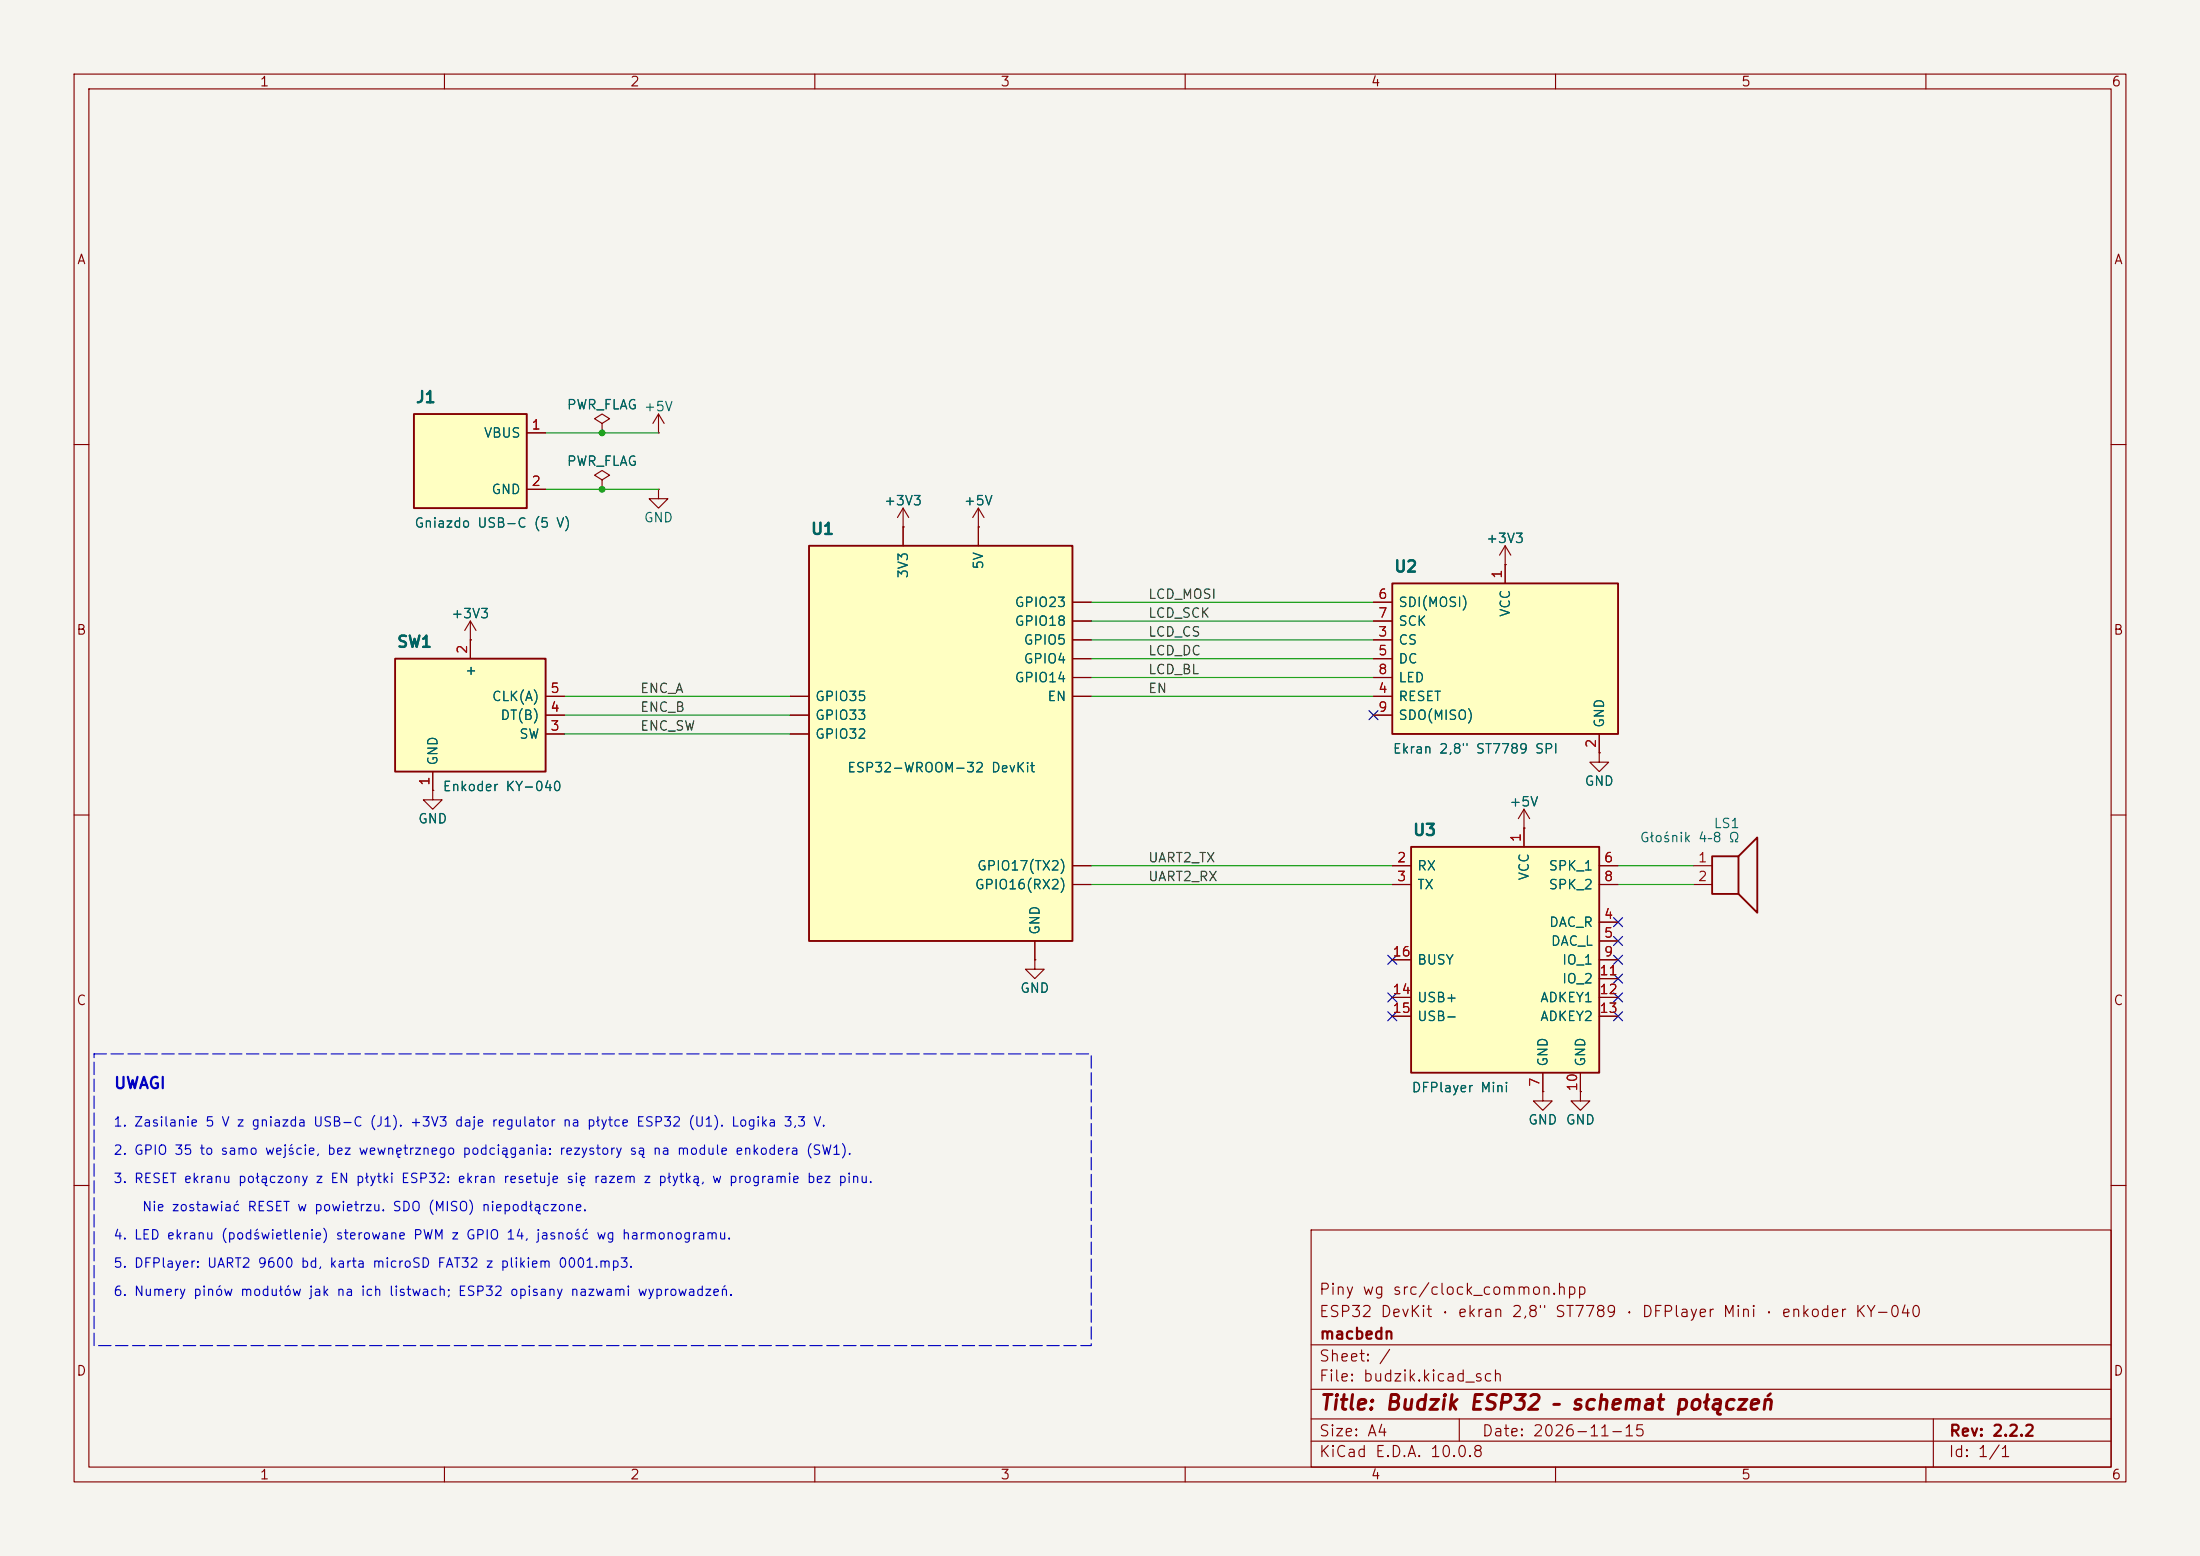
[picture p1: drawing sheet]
(kicad_sch
 (version 20250114)
 (generator "eeschema")
 (generator_version "9.0")
 (paper "A4")
 (title_block
  (title "Budzik ESP32 – schemat połączeń")
  (date "2026-11-15")
  (rev "2.2.2")
  (company "macbedn")
  (comment 1 "ESP32 DevKit · ekran 2,8\" ST7789 · DFPlayer Mini · enkoder KY-040")
  (comment 2 "Piny wg src/clock_common.hpp"))
 (lib_symbols
  (symbol "Device:Speaker"
   (pin_names
    (offset 0) (hide yes)) (exclude_from_sim no) (in_bom yes) (on_board yes)
   (in_pos_files yes)
   (duplicate_pin_numbers_are_jumpers no)
   (property "Reference" "LS" (at 1.27 5.715 0) (show_name no) (do_not_autoplace no) (effects (font (size 1.27 1.27)) (justify right)))
   (property "Value" "Speaker" (at 1.27 3.81 0) (show_name no) (do_not_autoplace no) (effects (font (size 1.27 1.27)) (justify right)))
   (property "Footprint" "" (at 0 -5.08 0) (show_name no) (do_not_autoplace no) (hide yes) (effects (font (size 1.27 1.27))))
   (property "Datasheet" "" (at -0.254 -1.27 0) (show_name no) (do_not_autoplace no) (hide yes) (effects (font (size 1.27 1.27))))
   (property "Description" "Speaker" (at 0 0 0) (show_name no) (do_not_autoplace no) (hide yes) (effects (font (size 1.27 1.27))))
   (symbol "Speaker_0_0"
    (rectangle (start -2.54 1.27) (end 1.016 -3.81) (stroke (width 0.254) (type default)) (fill (type none)))
    (polyline (pts (xy 1.016 1.27) (xy 3.556 3.81) (xy 3.556 -6.35) (xy 1.016 -3.81)) (stroke (width 0.254) (type default)) (fill (type none))))
   (symbol "Speaker_1_1"
    (pin input line (at -5.08 0 0) (length 2.54) (name "1" (effects (font (size 1.27 1.27)))) (number "1" (effects (font (size 1.27 1.27)))))
    (pin input line (at -5.08 -2.54 0) (length 2.54) (name "2" (effects (font (size 1.27 1.27)))) (number "2" (effects (font (size 1.27 1.27))))))
   (embedded_fonts no))
  (symbol "budzik:DFPlayer_Mini"
   (pin_names
    (offset 0.762)) (exclude_from_sim no) (in_bom yes) (on_board yes)
   (property "Reference" "U" (at -12.7 11.43 0) (effects (font (size 1.524 1.524)
    (bold yes)) (justify left bottom)))
   (property "Value" "DFPlayer Mini (MP3, microSD)" (at -12.7 -21.59 0) (effects (font (size 1.27 1.27)) (justify left top)))
   (property "Footprint" "" (at 0 0 0) (hide yes) (effects (font (size 1.27 1.27))))
   (property "Datasheet" "" (at 0 0 0) (hide yes) (effects (font (size 1.27 1.27))))
   (property "Description" "Moduł odtwarzacza MP3 DFPlayer Mini ze wzmacniaczem 3 W" (at 0 0 0) (hide yes) (effects (font (size 1.27 1.27))))
   (symbol "DFPlayer_Mini_0_1"
    (rectangle (start -12.7 10.16) (end 12.7 -20.32) (stroke (width 0.254) (type default)) (fill (type background))))
   (symbol "DFPlayer_Mini_1_1"
    (pin power_in line (at 2.54 12.7 270) (length 2.54) (name "VCC" (effects (font (size 1.27 1.27)))) (number "1" (effects (font (size 1.27 1.27)))))
    (pin input line (at -15.24 7.62 0) (length 2.54) (name "RX" (effects (font (size 1.27 1.27)))) (number "2" (effects (font (size 1.27 1.27)))))
    (pin output line (at -15.24 5.08 0) (length 2.54) (name "TX" (effects (font (size 1.27 1.27)))) (number "3" (effects (font (size 1.27 1.27)))))
    (pin output line (at -15.24 -5.08 0) (length 2.54) (name "BUSY" (effects (font (size 1.27 1.27)))) (number "16" (effects (font (size 1.27 1.27)))))
    (pin bidirectional line (at -15.24 -10.16 0) (length 2.54) (name "USB+" (effects (font (size 1.27 1.27)))) (number "14" (effects (font (size 1.27 1.27)))))
    (pin bidirectional line (at -15.24 -12.7 0) (length 2.54) (name "USB-" (effects (font (size 1.27 1.27)))) (number "15" (effects (font (size 1.27 1.27)))))
    (pin output line (at 15.24 7.62 180) (length 2.54) (name "SPK_1" (effects (font (size 1.27 1.27)))) (number "6" (effects (font (size 1.27 1.27)))))
    (pin output line (at 15.24 5.08 180) (length 2.54) (name "SPK_2" (effects (font (size 1.27 1.27)))) (number "8" (effects (font (size 1.27 1.27)))))
    (pin output line (at 15.24 0 180) (length 2.54) (name "DAC_R" (effects (font (size 1.27 1.27)))) (number "4" (effects (font (size 1.27 1.27)))))
    (pin output line (at 15.24 -2.54 180) (length 2.54) (name "DAC_L" (effects (font (size 1.27 1.27)))) (number "5" (effects (font (size 1.27 1.27)))))
    (pin input line (at 15.24 -5.08 180) (length 2.54) (name "IO_1" (effects (font (size 1.27 1.27)))) (number "9" (effects (font (size 1.27 1.27)))))
    (pin input line (at 15.24 -7.62 180) (length 2.54) (name "IO_2" (effects (font (size 1.27 1.27)))) (number "11" (effects (font (size 1.27 1.27)))))
    (pin input line (at 15.24 -10.16 180) (length 2.54) (name "ADKEY1" (effects (font (size 1.27 1.27)))) (number "12" (effects (font (size 1.27 1.27)))))
    (pin input line (at 15.24 -12.7 180) (length 2.54) (name "ADKEY2" (effects (font (size 1.27 1.27)))) (number "13" (effects (font (size 1.27 1.27)))))
    (pin power_in line (at 5.08 -22.86 90) (length 2.54) (name "GND" (effects (font (size 1.27 1.27)))) (number "7" (effects (font (size 1.27 1.27)))))
    (pin power_in line (at 10.16 -22.86 90) (length 2.54) (name "GND" (effects (font (size 1.27 1.27)))) (number "10" (effects (font (size 1.27 1.27)))))))
  (symbol "budzik:ESP32_DevKit"
   (pin_numbers (hide yes))
   (pin_names
    (offset 0.762)) (exclude_from_sim no) (in_bom yes) (on_board yes)
   (property "Reference" "U" (at -17.78 24.13 0) (effects (font (size 1.524 1.524)
    (bold yes)) (justify left bottom)))
   (property "Value" "ESP32 DevKit (ESP32-WROOM-32)" (at -17.78 -31.75 0) (effects (font (size 1.27 1.27)) (justify left top)))
   (property "Footprint" "" (at 0 0 0) (hide yes) (effects (font (size 1.27 1.27))))
   (property "Datasheet" "" (at 0 0 0) (hide yes) (effects (font (size 1.27 1.27))))
   (property "Description" "Płytka ESP32 DevKit z ESP32-WROOM-32, flash 4 MB, USB CP2102" (at 0 0 0) (hide yes) (effects (font (size 1.27 1.27))))
   (symbol "ESP32_DevKit_0_1"
    (rectangle (start -17.78 22.86) (end 17.78 -30.48) (stroke (width 0.254) (type default)) (fill (type background))))
   (symbol "ESP32_DevKit_1_1"
    (pin power_out line (at -5.08 25.4 270) (length 2.54) (name "3V3" (effects (font (size 1.27 1.27)))) (number "3V3" (effects (font (size 1.27 1.27)))))
    (pin power_in line (at 5.08 25.4 270) (length 2.54) (name "5V" (effects (font (size 1.27 1.27)))) (number "5V" (effects (font (size 1.27 1.27)))))
    (pin power_in line (at 12.7 -33.02 90) (length 2.54) (name "GND" (effects (font (size 1.27 1.27)))) (number "GND" (effects (font (size 1.27 1.27)))))
    (pin bidirectional line (at 20.32 15.24 180) (length 2.54) (name "GPIO23" (effects (font (size 1.27 1.27)))) (number "IO23" (effects (font (size 1.27 1.27)))))
    (pin bidirectional line (at 20.32 12.7 180) (length 2.54) (name "GPIO18" (effects (font (size 1.27 1.27)))) (number "IO18" (effects (font (size 1.27 1.27)))))
    (pin bidirectional line (at 20.32 10.16 180) (length 2.54) (name "GPIO5" (effects (font (size 1.27 1.27)))) (number "IO5" (effects (font (size 1.27 1.27)))))
    (pin bidirectional line (at 20.32 7.62 180) (length 2.54) (name "GPIO4" (effects (font (size 1.27 1.27)))) (number "IO4" (effects (font (size 1.27 1.27)))))
    (pin bidirectional line (at 20.32 5.08 180) (length 2.54) (name "GPIO14" (effects (font (size 1.27 1.27)))) (number "IO14" (effects (font (size 1.27 1.27)))))
    (pin passive line (at 20.32 2.54 180) (length 2.54) (name "EN" (effects (font (size 1.27 1.27)))) (number "EN" (effects (font (size 1.27 1.27)))))
    (pin output line (at 20.32 -20.32 180) (length 2.54) (name "GPIO17(TX2)" (effects (font (size 1.27 1.27)))) (number "IO17" (effects (font (size 1.27 1.27)))))
    (pin input line (at 20.32 -22.86 180) (length 2.54) (name "GPIO16(RX2)" (effects (font (size 1.27 1.27)))) (number "IO16" (effects (font (size 1.27 1.27)))))
    (pin input line (at -20.32 2.54 0) (length 2.54) (name "GPIO35" (effects (font (size 1.27 1.27)))) (number "IO35" (effects (font (size 1.27 1.27)))))
    (pin bidirectional line (at -20.32 0 0) (length 2.54) (name "GPIO33" (effects (font (size 1.27 1.27)))) (number "IO33" (effects (font (size 1.27 1.27)))))
    (pin bidirectional line (at -20.32 -2.54 0) (length 2.54) (name "GPIO32" (effects (font (size 1.27 1.27)))) (number "IO32" (effects (font (size 1.27 1.27)))))))
  (symbol "budzik:Ekran_ST7789_2.8"
   (pin_names
    (offset 0.762)) (exclude_from_sim no) (in_bom yes) (on_board yes)
   (property "Reference" "U" (at -15.24 11.43 0) (effects (font (size 1.524 1.524)
    (bold yes)) (justify left bottom)))
   (property "Value" "Ekran 2,8\" ST7789 240×320 SPI" (at -15.24 -11.43 0) (effects (font (size 1.27 1.27)) (justify left top)))
   (property "Footprint" "" (at 0 0 0) (hide yes) (effects (font (size 1.27 1.27))))
   (property "Datasheet" "" (at 0 0 0) (hide yes) (effects (font (size 1.27 1.27))))
   (property "Description" "Moduł wyświetlacza TFT 2,8 cala, sterownik ST7789, SPI" (at 0 0 0) (hide yes) (effects (font (size 1.27 1.27))))
   (symbol "Ekran_ST7789_2.8_0_1"
    (rectangle (start -15.24 10.16) (end 15.24 -10.16) (stroke (width 0.254) (type default)) (fill (type background))))
   (symbol "Ekran_ST7789_2.8_1_1"
    (pin power_in line (at 0 12.7 270) (length 2.54) (name "VCC" (effects (font (size 1.27 1.27)))) (number "1" (effects (font (size 1.27 1.27)))))
    (pin power_in line (at 12.7 -12.7 90) (length 2.54) (name "GND" (effects (font (size 1.27 1.27)))) (number "2" (effects (font (size 1.27 1.27)))))
    (pin input line (at -17.78 7.62 0) (length 2.54) (name "SDI(MOSI)" (effects (font (size 1.27 1.27)))) (number "6" (effects (font (size 1.27 1.27)))))
    (pin input line (at -17.78 5.08 0) (length 2.54) (name "SCK" (effects (font (size 1.27 1.27)))) (number "7" (effects (font (size 1.27 1.27)))))
    (pin input line (at -17.78 2.54 0) (length 2.54) (name "CS" (effects (font (size 1.27 1.27)))) (number "3" (effects (font (size 1.27 1.27)))))
    (pin input line (at -17.78 0 0) (length 2.54) (name "DC" (effects (font (size 1.27 1.27)))) (number "5" (effects (font (size 1.27 1.27)))))
    (pin input line (at -17.78 -2.54 0) (length 2.54) (name "LED" (effects (font (size 1.27 1.27)))) (number "8" (effects (font (size 1.27 1.27)))))
    (pin input line (at -17.78 -5.08 0) (length 2.54) (name "RESET" (effects (font (size 1.27 1.27)))) (number "4" (effects (font (size 1.27 1.27)))))
    (pin output line (at -17.78 -7.62 0) (length 2.54) (name "SDO(MISO)" (effects (font (size 1.27 1.27)))) (number "9" (effects (font (size 1.27 1.27)))))))
  (symbol "budzik:Enkoder_KY-040"
   (pin_names
    (offset 0.762)) (exclude_from_sim no) (in_bom yes) (on_board yes)
   (property "Reference" "SW" (at -10.16 8.89 0) (effects (font (size 1.524 1.524)
    (bold yes)) (justify left bottom)))
   (property "Value" "Enkoder z przyciskiem (KY-040)" (at -10.16 -8.89 0) (effects (font (size 1.27 1.27)) (justify left top)))
   (property "Footprint" "" (at 0 0 0) (hide yes) (effects (font (size 1.27 1.27))))
   (property "Datasheet" "" (at 0 0 0) (hide yes) (effects (font (size 1.27 1.27))))
   (property "Description" "Moduł enkodera obrotowego z przyciskiem i rezystorami podciągającymi" (at 0 0 0) (hide yes) (effects (font (size 1.27 1.27))))
   (symbol "Enkoder_KY-040_0_1"
    (rectangle (start -10.16 7.62) (end 10.16 -7.62) (stroke (width 0.254) (type default)) (fill (type background))))
   (symbol "Enkoder_KY-040_1_1"
    (pin power_in line (at 0 10.16 270) (length 2.54) (name "+" (effects (font (size 1.27 1.27)))) (number "2" (effects (font (size 1.27 1.27)))))
    (pin power_in line (at -5.08 -10.16 90) (length 2.54) (name "GND" (effects (font (size 1.27 1.27)))) (number "1" (effects (font (size 1.27 1.27)))))
    (pin passive line (at 12.7 2.54 180) (length 2.54) (name "CLK(A)" (effects (font (size 1.27 1.27)))) (number "5" (effects (font (size 1.27 1.27)))))
    (pin passive line (at 12.7 0 180) (length 2.54) (name "DT(B)" (effects (font (size 1.27 1.27)))) (number "4" (effects (font (size 1.27 1.27)))))
    (pin passive line (at 12.7 -2.54 180) (length 2.54) (name "SW" (effects (font (size 1.27 1.27)))) (number "3" (effects (font (size 1.27 1.27)))))))
  (symbol "budzik:USB-C_zasilanie"
   (pin_names
    (offset 0.762)) (exclude_from_sim no) (in_bom yes) (on_board yes)
   (property "Reference" "J" (at -7.62 6.35 0) (effects (font (size 1.524 1.524)
    (bold yes)) (justify left bottom)))
   (property "Value" "Gniazdo USB-C (5 V)" (at -7.62 -8.89 0) (effects (font (size 1.27 1.27)) (justify left top)))
   (property "Footprint" "" (at 0 0 0) (hide yes) (effects (font (size 1.27 1.27))))
   (property "Datasheet" "" (at 0 0 0) (hide yes) (effects (font (size 1.27 1.27))))
   (property "Description" "Moduł gniazda USB-C, tylko zasilanie 5 V" (at 0 0 0) (hide yes) (effects (font (size 1.27 1.27))))
   (symbol "USB-C_zasilanie_0_1"
    (rectangle (start -7.62 5.08) (end 7.62 -7.62) (stroke (width 0.254) (type default)) (fill (type background))))
   (symbol "USB-C_zasilanie_1_1"
    (pin passive line (at 10.16 2.54 180) (length 2.54) (name "VBUS" (effects (font (size 1.27 1.27)))) (number "1" (effects (font (size 1.27 1.27)))))
    (pin passive line (at 10.16 -5.08 180) (length 2.54) (name "GND" (effects (font (size 1.27 1.27)))) (number "2" (effects (font (size 1.27 1.27)))))))
  (symbol "power:+3V3"
   (power global)
   (pin_numbers (hide yes))
   (pin_names
    (offset 0) (hide yes)) (exclude_from_sim no) (in_bom yes) (on_board yes)
   (in_pos_files yes)
   (duplicate_pin_numbers_are_jumpers no)
   (property "Reference" "#PWR" (at 0 -3.81 0) (show_name no) (do_not_autoplace no) (hide yes) (effects (font (size 1.27 1.27))))
   (property "Value" "+3V3" (at 0 3.556 0) (show_name no) (do_not_autoplace no) (effects (font (size 1.27 1.27))))
   (property "Footprint" "" (at 0 0 0) (show_name no) (do_not_autoplace no) (hide yes) (effects (font (size 1.27 1.27))))
   (property "Datasheet" "" (at 0 0 0) (show_name no) (do_not_autoplace no) (hide yes) (effects (font (size 1.27 1.27))))
   (property "Description" "Power symbol creates a global label with name \"+3V3\"" (at 0 0 0) (show_name no) (do_not_autoplace no) (hide yes) (effects (font (size 1.27 1.27))))
   (symbol "+3V3_0_1"
    (polyline (pts (xy -0.762 1.27) (xy 0 2.54)) (stroke (width 0) (type default)) (fill (type none)))
    (polyline (pts (xy 0 2.54) (xy 0.762 1.27)) (stroke (width 0) (type default)) (fill (type none)))
    (polyline (pts (xy 0 0) (xy 0 2.54)) (stroke (width 0) (type default)) (fill (type none))))
   (symbol "+3V3_1_1"
    (pin power_in line (at 0 0 90) (length 0) (name "" (effects (font (size 1.27 1.27)))) (number "1" (effects (font (size 1.27 1.27))))))
   (embedded_fonts no))
  (symbol "power:+5V"
   (power global)
   (pin_numbers (hide yes))
   (pin_names
    (offset 0) (hide yes)) (exclude_from_sim no) (in_bom yes) (on_board yes)
   (in_pos_files yes)
   (duplicate_pin_numbers_are_jumpers no)
   (property "Reference" "#PWR" (at 0 -3.81 0) (show_name no) (do_not_autoplace no) (hide yes) (effects (font (size 1.27 1.27))))
   (property "Value" "+5V" (at 0 3.556 0) (show_name no) (do_not_autoplace no) (effects (font (size 1.27 1.27))))
   (property "Footprint" "" (at 0 0 0) (show_name no) (do_not_autoplace no) (hide yes) (effects (font (size 1.27 1.27))))
   (property "Datasheet" "" (at 0 0 0) (show_name no) (do_not_autoplace no) (hide yes) (effects (font (size 1.27 1.27))))
   (property "Description" "Power symbol creates a global label with name \"+5V\"" (at 0 0 0) (show_name no) (do_not_autoplace no) (hide yes) (effects (font (size 1.27 1.27))))
   (symbol "+5V_0_1"
    (polyline (pts (xy -0.762 1.27) (xy 0 2.54)) (stroke (width 0) (type default)) (fill (type none)))
    (polyline (pts (xy 0 2.54) (xy 0.762 1.27)) (stroke (width 0) (type default)) (fill (type none)))
    (polyline (pts (xy 0 0) (xy 0 2.54)) (stroke (width 0) (type default)) (fill (type none))))
   (symbol "+5V_1_1"
    (pin power_in line (at 0 0 90) (length 0) (name "" (effects (font (size 1.27 1.27)))) (number "1" (effects (font (size 1.27 1.27))))))
   (embedded_fonts no))
  (symbol "power:GND"
   (power global)
   (pin_numbers (hide yes))
   (pin_names
    (offset 0) (hide yes)) (exclude_from_sim no) (in_bom yes) (on_board yes)
   (in_pos_files yes)
   (duplicate_pin_numbers_are_jumpers no)
   (property "Reference" "#PWR" (at 0 -6.35 0) (show_name no) (do_not_autoplace no) (hide yes) (effects (font (size 1.27 1.27))))
   (property "Value" "GND" (at 0 -3.81 0) (show_name no) (do_not_autoplace no) (effects (font (size 1.27 1.27))))
   (property "Footprint" "" (at 0 0 0) (show_name no) (do_not_autoplace no) (hide yes) (effects (font (size 1.27 1.27))))
   (property "Datasheet" "" (at 0 0 0) (show_name no) (do_not_autoplace no) (hide yes) (effects (font (size 1.27 1.27))))
   (property "Description" "Power symbol creates a global label with name \"GND\" , ground" (at 0 0 0) (show_name no) (do_not_autoplace no) (hide yes) (effects (font (size 1.27 1.27))))
   (symbol "GND_0_1"
    (polyline (pts (xy 0 0) (xy 0 -1.27) (xy 1.27 -1.27) (xy 0 -2.54) (xy -1.27 -1.27) (xy 0 -1.27)) (stroke (width 0) (type default)) (fill (type none))))
   (symbol "GND_1_1"
    (pin power_in line (at 0 0 270) (length 0) (name "" (effects (font (size 1.27 1.27)))) (number "1" (effects (font (size 1.27 1.27))))))
   (embedded_fonts no))
  (symbol "power:PWR_FLAG"
   (power global)
   (pin_numbers (hide yes))
   (pin_names
    (offset 0) (hide yes)) (exclude_from_sim no) (in_bom yes) (on_board yes)
   (in_pos_files yes)
   (duplicate_pin_numbers_are_jumpers no)
   (property "Reference" "#FLG" (at 0 1.905 0) (show_name no) (do_not_autoplace no) (hide yes) (effects (font (size 1.27 1.27))))
   (property "Value" "PWR_FLAG" (at 0 3.81 0) (show_name no) (do_not_autoplace no) (effects (font (size 1.27 1.27))))
   (property "Footprint" "" (at 0 0 0) (show_name no) (do_not_autoplace no) (hide yes) (effects (font (size 1.27 1.27))))
   (property "Datasheet" "" (at 0 0 0) (show_name no) (do_not_autoplace no) (hide yes) (effects (font (size 1.27 1.27))))
   (property "Description" "Special symbol for telling ERC where power comes from" (at 0 0 0) (show_name no) (do_not_autoplace no) (hide yes) (effects (font (size 1.27 1.27))))
   (symbol "PWR_FLAG_0_0"
    (pin power_out line (at 0 0 90) (length 0) (name "" (effects (font (size 1.27 1.27)))) (number "1" (effects (font (size 1.27 1.27))))))
   (symbol "PWR_FLAG_0_1"
    (polyline (pts (xy 0 0) (xy 0 1.27) (xy -1.016 1.905) (xy 0 2.54) (xy 1.016 1.905) (xy 0 1.27)) (stroke (width 0) (type default)) (fill (type none))))
   (embedded_fonts no)))
 (symbol
  (lib_id "budzik:ESP32_DevKit")
  (at 127 96.52 0)
  (unit 1)
  (exclude_from_sim no)
  (in_bom yes)
  (on_board yes)
  (dnp no)
  (property "Reference" "U1" (at 109.22 72.39 0) (effects (font (size 1.524 1.524)
    (bold yes)) (justify left bottom)))
  (property "Value" "ESP32-WROOM-32 DevKit" (at 114.3 102.87 0) (effects (font (size 1.27 1.27)) (justify left top)))
  (property "Footprint" "" (at 127 96.52 0) (hide yes) (effects (font (size 1.27 1.27))))
  (property "Datasheet" "" (at 127 96.52 0) (hide yes) (effects (font (size 1.27 1.27))))
  (pin "3V3")
  (pin "5V")
  (pin "GND")
  (pin "IO23")
  (pin "IO18")
  (pin "IO5")
  (pin "IO4")
  (pin "IO14")
  (pin "EN")
  (pin "IO17")
  (pin "IO16")
  (pin "IO35")
  (pin "IO33")
  (pin "IO32"))
 (symbol
  (lib_id "budzik:Ekran_ST7789_2.8")
  (at 203.2 88.9 0)
  (unit 1)
  (exclude_from_sim no)
  (in_bom yes)
  (on_board yes)
  (dnp no)
  (property "Reference" "U2" (at 187.96 77.47 0) (effects (font (size 1.524 1.524)
    (bold yes)) (justify left bottom)))
  (property "Value" "Ekran 2,8\" ST7789 SPI" (at 187.96 100.33 0) (effects (font (size 1.27 1.27)) (justify left top)))
  (property "Footprint" "" (at 203.2 88.9 0) (hide yes) (effects (font (size 1.27 1.27))))
  (property "Datasheet" "" (at 203.2 88.9 0) (hide yes) (effects (font (size 1.27 1.27))))
  (pin "1")
  (pin "2")
  (pin "6")
  (pin "7")
  (pin "3")
  (pin "5")
  (pin "8")
  (pin "4")
  (pin "9"))
 (symbol
  (lib_id "budzik:DFPlayer_Mini")
  (at 203.2 124.46 0)
  (unit 1)
  (exclude_from_sim no)
  (in_bom yes)
  (on_board yes)
  (dnp no)
  (property "Reference" "U3" (at 190.5 113.03 0) (effects (font (size 1.524 1.524)
    (bold yes)) (justify left bottom)))
  (property "Value" "DFPlayer Mini" (at 190.5 146.05 0) (effects (font (size 1.27 1.27)) (justify left top)))
  (property "Footprint" "" (at 203.2 124.46 0) (hide yes) (effects (font (size 1.27 1.27))))
  (property "Datasheet" "" (at 203.2 124.46 0) (hide yes) (effects (font (size 1.27 1.27))))
  (pin "1")
  (pin "2")
  (pin "3")
  (pin "16")
  (pin "14")
  (pin "15")
  (pin "6")
  (pin "8")
  (pin "4")
  (pin "5")
  (pin "9")
  (pin "11")
  (pin "12")
  (pin "13")
  (pin "7")
  (pin "10"))
 (symbol
  (lib_id "budzik:Enkoder_KY-040")
  (at 63.5 96.52 0)
  (unit 1)
  (exclude_from_sim no)
  (in_bom yes)
  (on_board yes)
  (dnp no)
  (property "Reference" "SW1" (at 53.34 87.63 0) (effects (font (size 1.524 1.524)
    (bold yes)) (justify left bottom)))
  (property "Value" "Enkoder KY-040" (at 59.69 105.41 0) (effects (font (size 1.27 1.27)) (justify left top)))
  (property "Footprint" "" (at 63.5 96.52 0) (hide yes) (effects (font (size 1.27 1.27))))
  (property "Datasheet" "" (at 63.5 96.52 0) (hide yes) (effects (font (size 1.27 1.27))))
  (pin "2")
  (pin "1")
  (pin "5")
  (pin "4")
  (pin "3"))
 (symbol
  (lib_id "budzik:USB-C_zasilanie")
  (at 63.5 60.96 0)
  (unit 1)
  (exclude_from_sim no)
  (in_bom yes)
  (on_board yes)
  (dnp no)
  (property "Reference" "J1" (at 55.88 54.61 0) (effects (font (size 1.524 1.524)
    (bold yes)) (justify left bottom)))
  (property "Value" "Gniazdo USB-C (5 V)" (at 55.88 69.85 0) (effects (font (size 1.27 1.27)) (justify left top)))
  (property "Footprint" "" (at 63.5 60.96 0) (hide yes) (effects (font (size 1.27 1.27))))
  (property "Datasheet" "" (at 63.5 60.96 0) (hide yes) (effects (font (size 1.27 1.27))))
  (pin "1")
  (pin "2"))
 (symbol
  (lib_id "Device:Speaker")
  (at 233.68 116.84 0)
  (unit 1)
  (exclude_from_sim no)
  (in_bom yes)
  (on_board yes)
  (dnp no)
  (property "Reference" "LS1" (at 234.95 111.125 0) (effects (font (size 1.27 1.27)) (justify right)))
  (property "Value" "Głośnik 4–8 Ω" (at 234.95 113.03 0) (effects (font (size 1.27 1.27)) (justify right)))
  (property "Footprint" "" (at 233.68 121.92 0) (hide yes) (effects (font (size 1.27 1.27))))
  (property "Datasheet" "" (at 233.426 118.11 0) (hide yes) (effects (font (size 1.27 1.27))))
  (pin "1")
  (pin "2"))
 (symbol
  (lib_id "power:+3V3")
  (at 121.92 71.12 0)
  (unit 1)
  (exclude_from_sim no)
  (in_bom no)
  (on_board no)
  (dnp no)
  (property "Reference" "#PWR01" (at 121.92 74.93 0) (hide yes) (effects (font (size 1.27 1.27))))
  (property "Value" "+3V3" (at 121.92 67.564 0) (effects (font (size 1.27 1.27))))
  (property "Footprint" "" (at 121.92 71.12 0) (hide yes) (effects (font (size 1.27 1.27))))
  (property "Datasheet" "" (at 121.92 71.12 0) (hide yes) (effects (font (size 1.27 1.27))))
  (pin "1"))
 (symbol
  (lib_id "power:+5V")
  (at 132.08 71.12 0)
  (unit 1)
  (exclude_from_sim no)
  (in_bom no)
  (on_board no)
  (dnp no)
  (property "Reference" "#PWR02" (at 132.08 74.93 0) (hide yes) (effects (font (size 1.27 1.27))))
  (property "Value" "+5V" (at 132.08 67.564 0) (effects (font (size 1.27 1.27))))
  (property "Footprint" "" (at 132.08 71.12 0) (hide yes) (effects (font (size 1.27 1.27))))
  (property "Datasheet" "" (at 132.08 71.12 0) (hide yes) (effects (font (size 1.27 1.27))))
  (pin "1"))
 (symbol
  (lib_id "power:GND")
  (at 139.7 129.54 0)
  (unit 1)
  (exclude_from_sim no)
  (in_bom no)
  (on_board no)
  (dnp no)
  (property "Reference" "#PWR03" (at 139.7 135.89 0) (hide yes) (effects (font (size 1.27 1.27))))
  (property "Value" "GND" (at 139.7 133.35 0) (effects (font (size 1.27 1.27))))
  (property "Footprint" "" (at 139.7 129.54 0) (hide yes) (effects (font (size 1.27 1.27))))
  (property "Datasheet" "" (at 139.7 129.54 0) (hide yes) (effects (font (size 1.27 1.27))))
  (pin "1"))
 (symbol
  (lib_id "power:+3V3")
  (at 203.2 76.2 0)
  (unit 1)
  (exclude_from_sim no)
  (in_bom no)
  (on_board no)
  (dnp no)
  (property "Reference" "#PWR04" (at 203.2 80.01 0) (hide yes) (effects (font (size 1.27 1.27))))
  (property "Value" "+3V3" (at 203.2 72.644 0) (effects (font (size 1.27 1.27))))
  (property "Footprint" "" (at 203.2 76.2 0) (hide yes) (effects (font (size 1.27 1.27))))
  (property "Datasheet" "" (at 203.2 76.2 0) (hide yes) (effects (font (size 1.27 1.27))))
  (pin "1"))
 (symbol
  (lib_id "power:GND")
  (at 215.9 101.6 0)
  (unit 1)
  (exclude_from_sim no)
  (in_bom no)
  (on_board no)
  (dnp no)
  (property "Reference" "#PWR05" (at 215.9 107.95 0) (hide yes) (effects (font (size 1.27 1.27))))
  (property "Value" "GND" (at 215.9 105.41 0) (effects (font (size 1.27 1.27))))
  (property "Footprint" "" (at 215.9 101.6 0) (hide yes) (effects (font (size 1.27 1.27))))
  (property "Datasheet" "" (at 215.9 101.6 0) (hide yes) (effects (font (size 1.27 1.27))))
  (pin "1"))
 (symbol
  (lib_id "power:+5V")
  (at 205.74 111.76 0)
  (unit 1)
  (exclude_from_sim no)
  (in_bom no)
  (on_board no)
  (dnp no)
  (property "Reference" "#PWR06" (at 205.74 115.57 0) (hide yes) (effects (font (size 1.27 1.27))))
  (property "Value" "+5V" (at 205.74 108.204 0) (effects (font (size 1.27 1.27))))
  (property "Footprint" "" (at 205.74 111.76 0) (hide yes) (effects (font (size 1.27 1.27))))
  (property "Datasheet" "" (at 205.74 111.76 0) (hide yes) (effects (font (size 1.27 1.27))))
  (pin "1"))
 (symbol
  (lib_id "power:GND")
  (at 208.28 147.32 0)
  (unit 1)
  (exclude_from_sim no)
  (in_bom no)
  (on_board no)
  (dnp no)
  (property "Reference" "#PWR07" (at 208.28 153.67 0) (hide yes) (effects (font (size 1.27 1.27))))
  (property "Value" "GND" (at 208.28 151.13 0) (effects (font (size 1.27 1.27))))
  (property "Footprint" "" (at 208.28 147.32 0) (hide yes) (effects (font (size 1.27 1.27))))
  (property "Datasheet" "" (at 208.28 147.32 0) (hide yes) (effects (font (size 1.27 1.27))))
  (pin "1"))
 (symbol
  (lib_id "power:GND")
  (at 213.36 147.32 0)
  (unit 1)
  (exclude_from_sim no)
  (in_bom no)
  (on_board no)
  (dnp no)
  (property "Reference" "#PWR08" (at 213.36 153.67 0) (hide yes) (effects (font (size 1.27 1.27))))
  (property "Value" "GND" (at 213.36 151.13 0) (effects (font (size 1.27 1.27))))
  (property "Footprint" "" (at 213.36 147.32 0) (hide yes) (effects (font (size 1.27 1.27))))
  (property "Datasheet" "" (at 213.36 147.32 0) (hide yes) (effects (font (size 1.27 1.27))))
  (pin "1"))
 (symbol
  (lib_id "power:+3V3")
  (at 63.5 86.36 0)
  (unit 1)
  (exclude_from_sim no)
  (in_bom no)
  (on_board no)
  (dnp no)
  (property "Reference" "#PWR09" (at 63.5 90.17 0) (hide yes) (effects (font (size 1.27 1.27))))
  (property "Value" "+3V3" (at 63.5 82.804 0) (effects (font (size 1.27 1.27))))
  (property "Footprint" "" (at 63.5 86.36 0) (hide yes) (effects (font (size 1.27 1.27))))
  (property "Datasheet" "" (at 63.5 86.36 0) (hide yes) (effects (font (size 1.27 1.27))))
  (pin "1"))
 (symbol
  (lib_id "power:GND")
  (at 58.42 106.68 0)
  (unit 1)
  (exclude_from_sim no)
  (in_bom no)
  (on_board no)
  (dnp no)
  (property "Reference" "#PWR10" (at 58.42 113.03 0) (hide yes) (effects (font (size 1.27 1.27))))
  (property "Value" "GND" (at 58.42 110.49 0) (effects (font (size 1.27 1.27))))
  (property "Footprint" "" (at 58.42 106.68 0) (hide yes) (effects (font (size 1.27 1.27))))
  (property "Datasheet" "" (at 58.42 106.68 0) (hide yes) (effects (font (size 1.27 1.27))))
  (pin "1"))
 (wire
  (pts (xy 73.66 58.42) (xy 81.28 58.42))
  (stroke (width 0) (type default)))
 (wire
  (pts (xy 81.28 58.42) (xy 88.9 58.42))
  (stroke (width 0) (type default)))
 (symbol
  (lib_id "power:PWR_FLAG")
  (at 81.28 58.42 0)
  (unit 1)
  (exclude_from_sim no)
  (in_bom no)
  (on_board no)
  (dnp no)
  (property "Reference" "#FLG11" (at 81.28 56.515 0) (hide yes) (effects (font (size 1.27 1.27))))
  (property "Value" "PWR_FLAG" (at 81.28 54.61 0) (effects (font (size 1.27 1.27))))
  (property "Footprint" "" (at 81.28 58.42 0) (hide yes) (effects (font (size 1.27 1.27))))
  (property "Datasheet" "" (at 81.28 58.42 0) (hide yes) (effects (font (size 1.27 1.27))))
  (pin "1"))
 (junction
  (at 81.28 58.42)
  (diameter 0)
  (color 0 0 0 0))
 (symbol
  (lib_id "power:+5V")
  (at 88.9 58.42 0)
  (unit 1)
  (exclude_from_sim no)
  (in_bom no)
  (on_board no)
  (dnp no)
  (property "Reference" "#PWR12" (at 88.9 62.23 0) (hide yes) (effects (font (size 1.27 1.27))))
  (property "Value" "+5V" (at 88.9 54.864 0) (effects (font (size 1.27 1.27))))
  (property "Footprint" "" (at 88.9 58.42 0) (hide yes) (effects (font (size 1.27 1.27))))
  (property "Datasheet" "" (at 88.9 58.42 0) (hide yes) (effects (font (size 1.27 1.27))))
  (pin "1"))
 (wire
  (pts (xy 73.66 66.04) (xy 81.28 66.04))
  (stroke (width 0) (type default)))
 (wire
  (pts (xy 81.28 66.04) (xy 88.9 66.04))
  (stroke (width 0) (type default)))
 (symbol
  (lib_id "power:PWR_FLAG")
  (at 81.28 66.04 0)
  (unit 1)
  (exclude_from_sim no)
  (in_bom no)
  (on_board no)
  (dnp no)
  (property "Reference" "#FLG13" (at 81.28 64.135 0) (hide yes) (effects (font (size 1.27 1.27))))
  (property "Value" "PWR_FLAG" (at 81.28 62.23 0) (effects (font (size 1.27 1.27))))
  (property "Footprint" "" (at 81.28 66.04 0) (hide yes) (effects (font (size 1.27 1.27))))
  (property "Datasheet" "" (at 81.28 66.04 0) (hide yes) (effects (font (size 1.27 1.27))))
  (pin "1"))
 (junction
  (at 81.28 66.04)
  (diameter 0)
  (color 0 0 0 0))
 (symbol
  (lib_id "power:GND")
  (at 88.9 66.04 0)
  (unit 1)
  (exclude_from_sim no)
  (in_bom no)
  (on_board no)
  (dnp no)
  (property "Reference" "#PWR14" (at 88.9 72.39 0) (hide yes) (effects (font (size 1.27 1.27))))
  (property "Value" "GND" (at 88.9 69.85 0) (effects (font (size 1.27 1.27))))
  (property "Footprint" "" (at 88.9 66.04 0) (hide yes) (effects (font (size 1.27 1.27))))
  (property "Datasheet" "" (at 88.9 66.04 0) (hide yes) (effects (font (size 1.27 1.27))))
  (pin "1"))
 (wire
  (pts (xy 147.32 81.28) (xy 185.42 81.28))
  (stroke (width 0) (type default)))
 (label "LCD_MOSI"
  (at 154.94 81.28 0)
  (fields_autoplaced yes)
  (effects (font (size 1.27 1.27)) (justify left bottom)))
 (wire
  (pts (xy 147.32 83.82) (xy 185.42 83.82))
  (stroke (width 0) (type default)))
 (label "LCD_SCK"
  (at 154.94 83.82 0)
  (fields_autoplaced yes)
  (effects (font (size 1.27 1.27)) (justify left bottom)))
 (wire
  (pts (xy 147.32 86.36) (xy 185.42 86.36))
  (stroke (width 0) (type default)))
 (label "LCD_CS"
  (at 154.94 86.36 0)
  (fields_autoplaced yes)
  (effects (font (size 1.27 1.27)) (justify left bottom)))
 (wire
  (pts (xy 147.32 88.9) (xy 185.42 88.9))
  (stroke (width 0) (type default)))
 (label "LCD_DC"
  (at 154.94 88.9 0)
  (fields_autoplaced yes)
  (effects (font (size 1.27 1.27)) (justify left bottom)))
 (wire
  (pts (xy 147.32 91.44) (xy 185.42 91.44))
  (stroke (width 0) (type default)))
 (label "LCD_BL"
  (at 154.94 91.44 0)
  (fields_autoplaced yes)
  (effects (font (size 1.27 1.27)) (justify left bottom)))
 (wire
  (pts (xy 147.32 93.98) (xy 185.42 93.98))
  (stroke (width 0) (type default)))
 (label "EN"
  (at 154.94 93.98 0)
  (fields_autoplaced yes)
  (effects (font (size 1.27 1.27)) (justify left bottom)))
 (no_connect
  (at 185.42 96.52))
 (wire
  (pts (xy 147.32 116.84) (xy 187.96 116.84))
  (stroke (width 0) (type default)))
 (label "UART2_TX"
  (at 154.94 116.84 0)
  (fields_autoplaced yes)
  (effects (font (size 1.27 1.27)) (justify left bottom)))
 (wire
  (pts (xy 147.32 119.38) (xy 187.96 119.38))
  (stroke (width 0) (type default)))
 (label "UART2_RX"
  (at 154.94 119.38 0)
  (fields_autoplaced yes)
  (effects (font (size 1.27 1.27)) (justify left bottom)))
 (no_connect
  (at 187.96 129.54))
 (no_connect
  (at 187.96 134.62))
 (no_connect
  (at 187.96 137.16))
 (no_connect
  (at 218.44 124.46))
 (no_connect
  (at 218.44 127))
 (no_connect
  (at 218.44 129.54))
 (no_connect
  (at 218.44 132.08))
 (no_connect
  (at 218.44 134.62))
 (no_connect
  (at 218.44 137.16))
 (wire
  (pts (xy 218.44 116.84) (xy 228.6 116.84))
  (stroke (width 0) (type default)))
 (wire
  (pts (xy 218.44 119.38) (xy 228.6 119.38))
  (stroke (width 0) (type default)))
 (wire
  (pts (xy 76.2 93.98) (xy 106.68 93.98))
  (stroke (width 0) (type default)))
 (label "ENC_A"
  (at 86.36 93.98 0)
  (fields_autoplaced yes)
  (effects (font (size 1.27 1.27)) (justify left bottom)))
 (wire
  (pts (xy 76.2 96.52) (xy 106.68 96.52))
  (stroke (width 0) (type default)))
 (label "ENC_B"
  (at 86.36 96.52 0)
  (fields_autoplaced yes)
  (effects (font (size 1.27 1.27)) (justify left bottom)))
 (wire
  (pts (xy 76.2 99.06) (xy 106.68 99.06))
  (stroke (width 0) (type default)))
 (label "ENC_SW"
  (at 86.36 99.06 0)
  (fields_autoplaced yes)
  (effects (font (size 1.27 1.27)) (justify left bottom)))
 (rectangle
  (start 12.7 142.24)
  (end 147.32 181.61)
  (stroke (width 0.1524) (type dash))
  (fill (type none)))
 (text "UWAGI"
  (exclude_from_sim no)
  (at 15.24 147.32 0)
  (effects (font (size 1.524 1.524)
    (bold yes)) (justify left bottom)))
 (text "1. Zasilanie 5 V z gniazda USB-C (J1). +3V3 daje regulator na płytce ESP32 (U1). Logika 3,3 V."
  (exclude_from_sim no)
  (at 15.24 152.4 0)
  (effects (font (size 1.27 1.27)) (justify left bottom)))
 (text "2. GPIO 35 to samo wejście, bez wewnętrznego podciągania: rezystory są na module enkodera (SW1)."
  (exclude_from_sim no)
  (at 15.24 156.21 0)
  (effects (font (size 1.27 1.27)) (justify left bottom)))
 (text "3. RESET ekranu połączony z EN płytki ESP32: ekran resetuje się razem z płytką, w programie bez pinu."
  (exclude_from_sim no)
  (at 15.24 160.02 0)
  (effects (font (size 1.27 1.27)) (justify left bottom)))
 (text "    Nie zostawiać RESET w powietrzu. SDO (MISO) niepodłączone."
  (exclude_from_sim no)
  (at 15.24 163.83 0)
  (effects (font (size 1.27 1.27)) (justify left bottom)))
 (text "4. LED ekranu (podświetlenie) sterowane PWM z GPIO 14, jasność wg harmonogramu."
  (exclude_from_sim no)
  (at 15.24 167.64 0)
  (effects (font (size 1.27 1.27)) (justify left bottom)))
 (text "5. DFPlayer: UART2 9600 bd, karta microSD FAT32 z plikiem 0001.mp3."
  (exclude_from_sim no)
  (at 15.24 171.45 0)
  (effects (font (size 1.27 1.27)) (justify left bottom)))
 (text "6. Numery pinów modułów jak na ich listwach; ESP32 opisany nazwami wyprowadzeń."
  (exclude_from_sim no)
  (at 15.24 175.26 0)
  (effects (font (size 1.27 1.27)) (justify left bottom)))
 (sheet_instances
  (path ""
   (page "1")))
 (embedded_fonts no))
